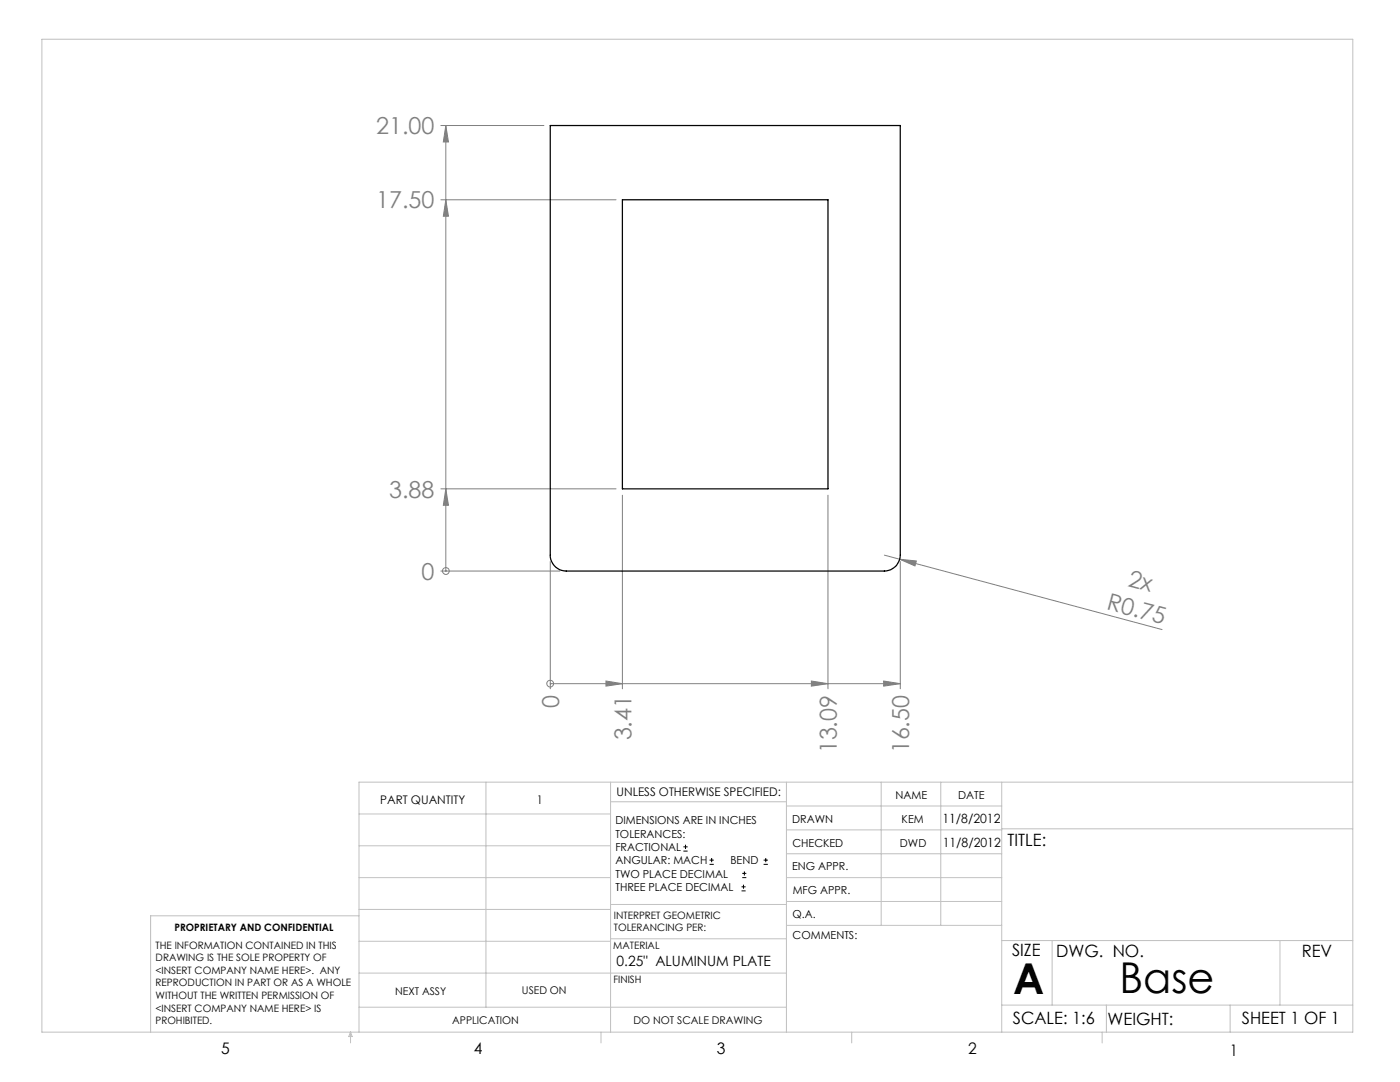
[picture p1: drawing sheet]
<svg xmlns="http://www.w3.org/2000/svg" width="279mm" height="216mm" viewBox="0 0 279 216" stroke-linecap="round" stroke-linejoin="round" font-family="sans-serif">
<g fill="none" stroke="#000" stroke-width=".2">
<path d="M136.4 169.8h.8M136.4 169h.8M136.8 168.6v.8M141.6 172.5h.9M141.6 171.6h.9M142 171.2v.8M148 177.8h.8M148 177h.8M148.1 175.1h.8M148.1 174.3h.8M148.4 176.5v.8M148.6 173.9v.8"/>
<path d="M152.4 172.5h.8M152.4 171.6h.8M152.8 171.2v.8"/>
</g>
<g fill="none" stroke="#808080" stroke-width=".2">
<path d="M88 39.9h34.9M88 25h20.5M89 39.9l.5 3.2h-1zM89 25l.5 3.3h-1zM89 25v88.9M88 97.5h34.9M89 97.5l.5 3.3h-1zM124.2 98.8v38.6M165.2 98.8v38.6M88 113.9h23.7M89 113.9h.1M109.8 112v25.4"/>
<path d="M176.5 110.8l3 .8M179.5 111.6l3.4 .3-.3 1zM179.5 111.6l52.4 14M179.7 112v25.4M109.8 136.4h.1M109.8 136.4h69.9M120.9 135.9l3.3 .5-3.3 .5zM161.9 135.9l3.3 .5-3.3 .5zM176.4 135.9l3.3 .5-3.3 .5z"/>
<circle cx="89" cy="113.9" r=".68"/>
<circle cx="109.8" cy="136.4" r=".68"/>
</g>
<g fill="none" stroke="#c0c0c0" stroke-width=".2">
<path d="M8.4 7.8h261.6v198.2h-261.6zM97 156.1v44.9M121.8 156.1v49.9M121.8 160h35.2M157 156.1v49.9M175.9 156.1v28.5M187.7 156.1v28.5M199.9 156.1v49.9M270 156.1h-198.4v49.9M71.6 175.1h50.2M71.6 168.8h50.2M71.6 162.4h50.2"/>
<path d="M157 170.4h42.9M157 165.6h42.9M157 160.8h42.9M157 175.1h42.9M157 179.9h42.9M199.9 165.4h70.1M71.6 194.2h85.4M71.6 187.8h50.2M71.6 181.5h50.2M71.6 182.7h-41.5v23.3M121.8 187.3h35.2M121.8 180.5h35.2"/>
<path d="M157 184.6h42.9M199.9 187.7h70.1M210 187.7v12.9M255.4 187.7v12.9M70 206v2.1M70 206l.3 .8h-.7zM71.6 201h85.4M119.9 206v2.1M170 206v2.1M199.9 200.6h70.1M220 206v2.1M220.8 200.6v5.4"/>
<path d="M245.5 200.6v5.4"/>
</g>
<g fill="#808080">
<path d="M179.5 111.6l3.4 .3-.3 1z"/>
<path d="M89 97.5l.5 3.3h-1zM89 39.9l.5 3.2h-1zM89 25l.5 3.3h-1z"/>
<path d="M120.9 135.9l3.3 .5-3.3 .5zM161.9 135.9l3.3 .5-3.3 .5zM176.4 135.9l3.3 .5-3.3 .5z"/>
</g>
<path d="M109.8 25h69.9v85.8a3.2 3.2 0 0 1-3.2 3.1h-63.5a3.2 3.2 0 0 1-3.2-3.1zM124.2 39.9h41v57.6h-41z" fill="none" stroke="#000" stroke-width=".25"/>
<g font-size="8.5">
<text x="202.2" y="198.3">A</text>
<text x="223.4" y="198.1">Base</text>
</g>
<g font-size="4.7" fill="#808080">
<text x="75.1" y="26.8">21.00</text>
<text x="75.1" y="41.6">17.50</text>
<text x="77.6" y="99.3">3.88</text>
<text x="84.1" y="115.7">0</text>
<text x="224.9" y="116.9" transform="rotate(15 224.9 116.9)">2x</text>
<text x="220.7" y="121.6" transform="rotate(15 220.7 121.6)">R0.75</text>
<text x="111.6" y="141.3" transform="rotate(-90 111.6 141.3)">0</text>
<text x="126" y="147.8" transform="rotate(-90 126 147.8)">3.41</text>
<text x="167" y="150.3" transform="rotate(-90 167 150.3)">13.09</text>
<text x="181.4" y="150.3" transform="rotate(-90 181.4 150.3)">16.50</text>
</g>
<g font-size="3.4">
<text x="201.1" y="168.8">TITLE:</text>
<text x="202" y="190.8">SIZE</text>
<text x="210.8" y="190.9">DWG. NO.</text>
<text x="259.8" y="191">REV</text>
<text x="202.1" y="204.4">SCALE: 1:6</text>
<text x="221" y="204.5">WEIGHT:</text>
<text x="247.8" y="204.4">SHEET 1 OF 1</text>
</g>
<g font-size="3.2">
<text x="44.2" y="210.4">5</text>
<text x="94.6" y="210.3">4</text>
<text x="143.1" y="210.4">3</text>
<text x="193.2" y="210.3">2</text>
<text x="245.4" y="210.6">1</text>
</g>
<text font-size="2.8" x="123.1" y="192.7">0.25&quot; ALUMINUM PLATE</text>
<g font-size="2.5">
<text x="188.1" y="164.2">11/8/2012</text>
<text x="188.1" y="169">11/8/2012</text>
</g>
<g font-size="2.4">
<text x="75.9" y="160.4">PART QUANTITY</text>
<text x="107.1" y="160.4">1</text>
<text x="123.1" y="158.9">UNLESS OTHERWISE SPECIFIED:</text>
</g>
<g font-size="2.2">
<text x="178.7" y="159.4">NAME</text>
<text x="191.2" y="159.4">DATE</text>
<text x="122.8" y="164.5">DIMENSIONS ARE IN INCHES</text>
<text x="122.8" y="167.1">TOLERANCES:</text>
<text x="158.1" y="164.2">DRAWN</text>
<text x="179.9" y="164.2">KEM</text>
<text x="122.8" y="169.8">FRACTIONAL</text>
<text x="122.8" y="172.5">ANGULAR: MACH</text>
<text x="145.8" y="172.5">BEND</text>
<text x="158.1" y="173.7">ENG APPR.</text>
<text x="158.2" y="169.1">CHECKED</text>
<text x="179.6" y="169">DWD</text>
<text x="122.8" y="175.1">TWO PLACE DECIMAL</text>
<text x="122.8" y="177.8">THREE PLACE DECIMAL</text>
<text x="158.2" y="178.4">MFG APPR.</text>
<text x="158.2" y="183.2">Q.A.</text>
<text x="158.2" y="187.4">COMMENTS:</text>
</g>
<g font-size="2.1">
<text x="78.8" y="198.5">NEXT ASSY</text>
<text x="104.2" y="198.4">USED ON</text>
<text x="90.2" y="204.3">APPLICATION</text>
<text x="126.4" y="204.3">DO NOT SCALE DRAWING</text>
</g>
<g font-size="2">
<text x="34.8" y="185.7">PROPRIETARY AND CONFIDENTIAL</text>
<text x="122.5" y="183.3">INTERPRET GEOMETRIC</text>
<text x="122.5" y="185.9">TOLERANCING PER:</text>
<text x="31.1" y="189.3">THE INFORMATION CONTAINED IN THIS</text>
<text x="31.1" y="191.8">DRAWING IS THE SOLE PROPERTY OF</text>
<text x="122.4" y="189.4">MATERIAL</text>
<text x="31.1" y="194.3">&lt;INSERT COMPANY NAME HERE&gt;. ANY</text>
<text x="31.1" y="196.8">REPRODUCTION IN PART OR AS A WHOLE</text>
<text x="122.4" y="196.2">FINISH</text>
<text x="31.1" y="199.4">WITHOUT THE WRITTEN PERMISSION OF</text>
<text x="31.1" y="201.9">&lt;INSERT COMPANY NAME HERE&gt; IS</text>
<text x="31.1" y="204.4">PROHIBITED.</text>
</g>
</svg>
